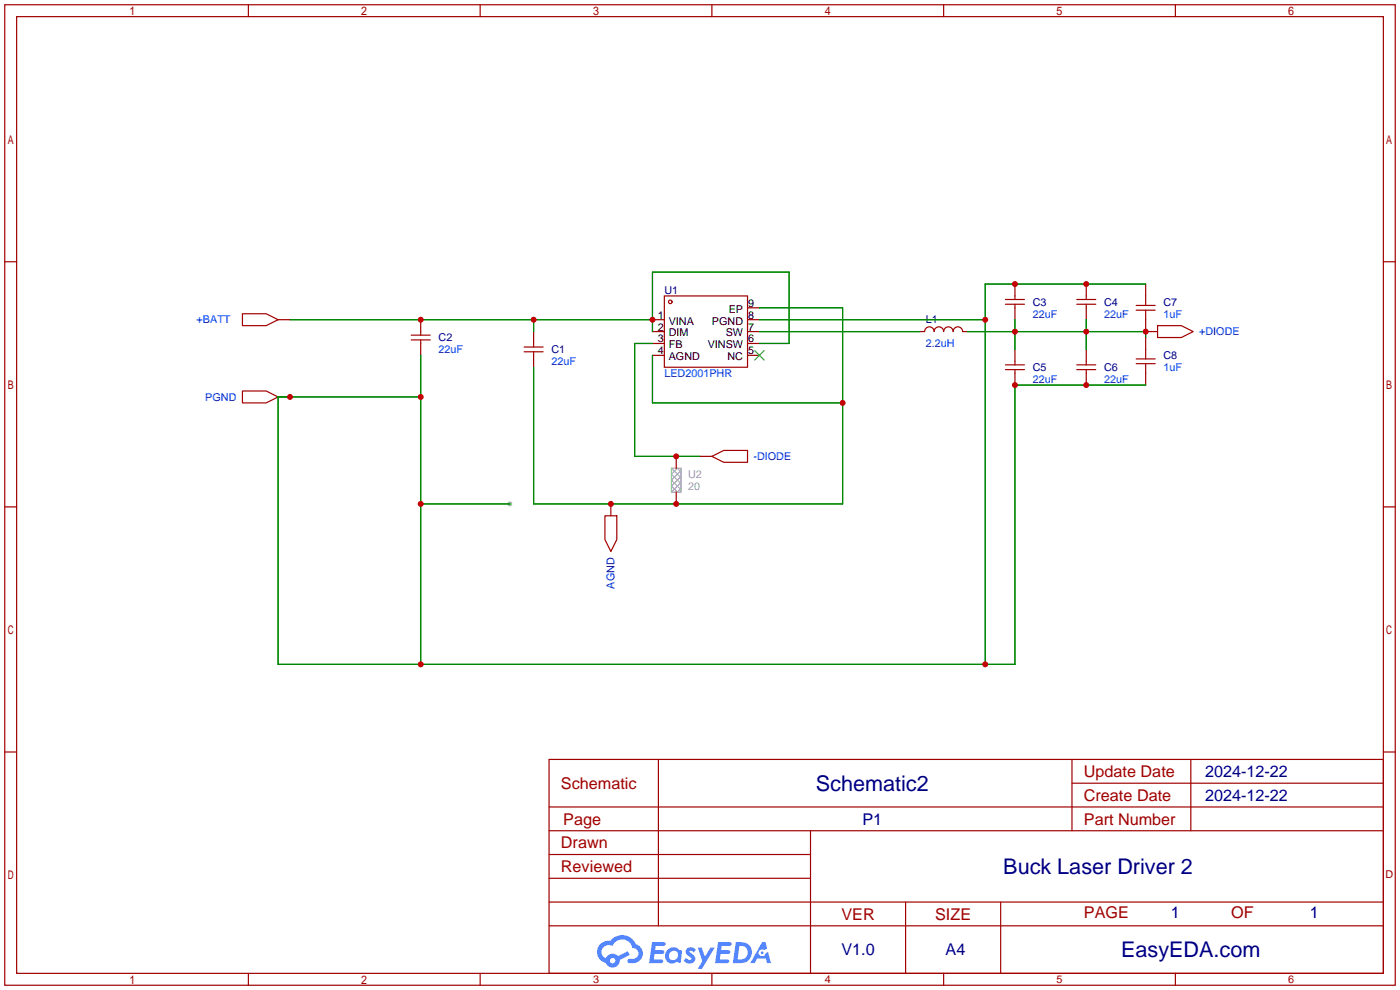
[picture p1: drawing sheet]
<svg xmlns="http://www.w3.org/2000/svg" width="299mm" height="212mm" viewBox="0 0 299 212" stroke-linecap="round" stroke-linejoin="round" font-family="sans-serif">
<circle cx="109" cy="107.7" r=".51" fill="#999"/>
<g fill="none" stroke="#a10000" stroke-width=".25">
<path d="M1 1h297.2v209.6h-297.2zM3.6 3.6h292.1v204.4h-292.1zM53.1 1v2.6M102.6 1v2.6M152.1 1v2.6M201.7 1v2.6M251.2 1v2.6M1 55.9h2.6M295.7 55.9h2.5M1 108.3h2.6M295.7 108.3h2.5M1 160.7h2.6"/>
<path d="M117.3 162.3h178.4v45.7h-178.4zM117.3 177.5h178.4M117.3 172.5h178.4M140.7 162.3v35.6M173.2 177.5v30.5M229.1 162.3v15.2M229.1 167.4h66.6M254.5 162.3v15.2M295.7 160.7h2.5M117.3 182.6h55.9M117.3 197.9h178.4M117.3 192.8h178.4"/>
<path d="M117.3 187.7h55.9M193.5 192.8v15.2M213.9 192.8v15.2M53.1 208v2.6M102.6 208v2.6M152.1 208v2.6M201.7 208v2.6M251.2 208v2.6"/>
</g>
<g fill="#5487ff">
<path d="M146.9 202.7a1.3 1.3 0 0 1 1.8 .3l-.4 .6a.54 .54 0 0 0-.9-.2l.1 .2a1.34 1.34 0 0 1 1 1.8 1.47 1.47 0 0 1-2.4-.1l.5-.6 .8 .5a.31 .31 0 0 0 .4-.3 .31 .31 0 0 0-.3-.4 1.12 1.12 0 0 1-.6-1.8z"/>
<path d="M149.1 202.5h.9l.6 2 1.2-2h.9l-2.7 4.6h-.9l1-1.7z"/>
<path d="M139.4 201.4h1.6a1.31 1.31 0 0 1 1.2 .2 .4 .4 0 0 1-.3 .5l-1.8 .1-.1 .9h1.6a.4 .4 0 0 1 .4 .4 .4 .4 0 0 1-.4 .4h-1.7l-.2 1.2h1.4a.46 .46 0 0 1 .5 0 .46 .46 0 0 1 .1 .5l-.3 .2h-2.7z"/>
<path d="M153.5 201.4h1.6a1.32 1.32 0 0 1 1.2 .2 .39 .39 0 0 1-.3 .5l-1.8 .1-.1 .9h1.7a.4 .4 0 0 1 .3 .4 .4 .4 0 0 1-.4 .4h-1.7l-.2 1.2h1.4a.46 .46 0 0 1 .5 0 .46 .46 0 0 1 .1 .5l-.3 .2h-2.7z"/>
<path d="M162.9 201.4h.7l.4 1.3-.7 .4a.75 .75 0 0 0-1.1 .3 .75 .75 0 0 0 .5 1 .75 .75 0 0 0 .9-.7l.5-.2 .7 2.3h-.9l-.2-.9h-1.9l-.5 .9h-.9z"/>
<path d="M157.3 201.4l-.7 4.4h1.5a2.27 2.27 0 0 0 2.6-2.2 2.27 2.27 0 0 0-2.7-2.2zM158 202.1a1.5 1.5 0 0 1 1.8 1.6 1.5 1.5 0 0 1-1.9 1.4h-.3z"/>
<path d="M142.7 203a1.6 1.6 0 0 0-.3 2.3 1.6 1.6 0 0 0 2.3 .2l.8 .3 .3-2.4-.2-.3-.4-.1a1.58 1.58 0 0 0-2.5 0zM143.3 203.5a.98 .98 0 0 1 1.6 .4 .98 .98 0 0 1-1.1 1.3 .94 .94 0 0 1-.8-.7 .94 .94 0 0 1 .3-1z"/>
<path d="M128.3 201.8a2.37 2.37 0 0 0 1.2 4 1.54 1.54 0 0 0 1.7 1 1.54 1.54 0 0 0 1.3-1.6l2.1-1.1-.5-.8-2 1a1.57 1.57 0 0 0-2.6 .5 1.5 1.5 0 0 1-.8-2.1 1.5 1.5 0 0 1 2.2-.5 2.23 2.23 0 0 1 2.3-1.4 2.23 2.23 0 0 1 2 1.8 1.16 1.16 0 0 1 1.2 1.1 1.16 1.16 0 0 1-1.1 1.2h-.6a.47 .47 0 0 0-.6 .4 .47 .47 0 0 0 .4 .5 2.17 2.17 0 0 0 2.5-.9 2.17 2.17 0 0 0-.3-2.7l-.8-.4a3.2 3.2 0 0 0-5.5-.7l-1.1 .1zM130.4 205.3a.58 .58 0 0 1 1.1 0 .58 .58 0 0 1-1.1 0z"/>
<circle cx="162.9" cy="203.6" r=".28"/>
</g>
<g fill="none" stroke="#a10000" stroke-width=".25">
<path d="M51.8 67.1h5.1l2.5 1.2-2.5 1.3h-5.1zM87.9 72.6h4M87.9 71.6h4M89.9 70.9v.7M89.9 72.6v.8M112 75.2h4.1M112 74.2h4.1M114 73.4v.8M114 75.2v.7M142 63.2h17.8v15.3h-17.8zM197.6 70.9a1.02 1.02 0 0 1 1-1 1.02 1.02 0 0 1 1 1 1.02 1.02 0 0 1 1.1-1.1 1.02 1.02 0 0 1 1 1.1 1.02 1.02 0 0 1 1-1.1 1.02 1.02 0 0 1 1 1.1 1.02 1.02 0 0 1 1-1.1 1.02 1.02 0 0 1 1 1.1M214.9 65h4"/>
<path d="M214.9 64h4M214.9 79h4M214.9 78h4M216.9 63.2v.8M216.9 65v.8M216.9 77.2v.8M216.9 79v.8M230.1 65h4.1M230.1 64h4.1M230.1 79h4.1M230.1 78h4.1M232.2 63.2v.8"/>
<path d="M232.2 65v.8M232.2 77.2v.8M232.2 79v.8M242.8 66.3h4.1M242.8 65.3h4.1M242.8 77.7h4.1M242.8 76.7h4.1M244.9 63.2v2.1M244.9 66.3v2M244.9 74.7v2M244.9 77.7v2.1M247.4 69.6h5.1l2.5 1.3-2.5 1.2h-5.1z"/>
<path d="M51.8 83.6h5.1l2.5 1.2-2.5 1.3h-5.1zM152.1 97.5l2.6-1.2h5.1v2.5h-5.1zM129.3 110.2h2.5v5.1l-1.2 2.6-1.3-2.6z"/>
<circle cx="143.3" cy="64.5" r=".38"/>
</g>
<g fill="none" stroke="#870000" stroke-width=".25">
<path d="M59.4 68.3h2.6M89.9 68.3v2.6M89.9 73.4v2.5M114 70.9v2.5M114 75.9v2.6M139.4 68.3h2.6M139.4 70.9h2.6M139.4 73.4h2.6M139.4 75.9h2.6M159.8 68.3h2.5M159.8 70.9h2.5M159.8 73.4h2.5"/>
<path d="M159.8 75.9h2.5M159.8 65.8h2.5M196.6 70.9h1M205.7 70.9h1.1M216.9 60.7v2.5M216.9 65.8v2.5M216.9 74.7v2.5M216.9 79.8v2.5M232.2 60.7v2.5M232.2 65.8v2.5M232.2 74.7v2.5M232.2 79.8v2.5"/>
<path d="M244.9 68.3v2.6h2.5M244.9 60.7v2.5M244.9 72.1v2.6M244.9 79.8v2.5M59.4 84.8h2.6M144.5 97.5v2.6M149.6 97.5h2.5M130.6 107.7v2.5M144.5 105.2v2.5"/>
</g>
<path d="M161.3 74.9l2 2.1M163.3 74.9l-2 2.1" fill="none" stroke="#3c3" stroke-width=".25"/>
<g fill="none" stroke="#008700" stroke-width=".25">
<path d="M62 68.3h77.4M89.9 75.9v66.1M114 68.3v2.6M139.4 73.4h-3.8v24.1h14M139.4 70.9v-12.7h29.3v15.2h-6.4M139.4 75.9v10.2h40.7M162.3 70.9h34.3M162.3 68.3h48.3M162.3 65.8h17.8v41.9h-66.1v-29.2M206.8 70.9h38.1v1.2M216.9 68.3v6.4M232.2 68.3v6.4"/>
<path d="M244.9 60.7h-34.3v81.3M244.9 82.3h-28v59.7h-157.5v-57.2h30.5M89.9 107.7h19.1"/>
</g>
<path d="M143.5 100.1l2 2M145.5 100.8l-.7-.7-1.3 1.2 2 2.1M145.5 100.6l-2 2 2 2M145.5 101.9l-2 2 1.3 1.3 .7-.8M145.5 103.1l-2 2.1" fill="none" stroke="#999" stroke-width=".21"/>
<path d="M143.5 100.1h2v5.1h-2z" fill="none" stroke="#999" stroke-width=".25"/>
<g fill="#c00">
<circle cx="144.5" cy="97.5" r=".63"/>
<circle cx="232.2" cy="70.9" r=".63"/>
<circle cx="216.9" cy="70.9" r=".63"/>
<circle cx="244.9" cy="70.9" r=".63"/>
<circle cx="89.9" cy="68.3" r=".63"/>
<circle cx="114" cy="68.3" r=".63"/>
<circle cx="139.4" cy="68.3" r=".63"/>
<circle cx="89.9" cy="142" r=".63"/>
<circle cx="210.6" cy="142" r=".63"/>
<circle cx="210.6" cy="68.3" r=".63"/>
<circle cx="216.9" cy="60.7" r=".63"/>
<circle cx="232.2" cy="60.7" r=".63"/>
<circle cx="216.9" cy="82.3" r=".63"/>
<circle cx="232.2" cy="82.3" r=".63"/>
<circle cx="89.9" cy="107.7" r=".63"/>
<circle cx="89.9" cy="84.8" r=".63"/>
<circle cx="62" cy="84.8" r=".63"/>
<circle cx="130.6" cy="107.7" r=".63"/>
<circle cx="144.5" cy="107.7" r=".63"/>
<circle cx="180.1" cy="86.1" r=".63"/>
</g>
<g font-size="4.6" fill="#000080">
<text x="174.4" y="169">Schematic2</text>
<text x="214.4" y="186.8">Buck Laser Driver 2</text>
<text x="239.6" y="204.6">EasyEDA.com</text>
</g>
<g font-size="3.5" fill="#a00000">
<text x="231.6" y="166.1">Update Date</text>
<text x="119.9" y="168.6">Schematic</text>
<text x="231.6" y="171.1">Create Date</text>
<text x="120.4" y="176.2">Page</text>
<text x="231.6" y="176.2">Part Number</text>
<text x="119.9" y="181.3">Drawn</text>
<text x="119.9" y="186.4">Reviewed</text>
<text x="179.8" y="196.5">VER</text>
<text x="199.9" y="196.5">SIZE</text>
<text x="231.6" y="196.3">PAGE</text>
<text x="263.1" y="196.3">OF</text>
</g>
<g font-size="3.5" fill="#000080">
<text x="257.6" y="166.1">2024-12-22</text>
<text x="257.6" y="171.1">2024-12-22</text>
<text x="184.3" y="176.2">P1</text>
<text x="250.2" y="196.3">1</text>
<text x="280" y="196.3">1</text>
<text x="179.8" y="204.2">V1.0</text>
<text x="202.1" y="204.2">A4</text>
</g>
<g font-size="2.3" fill="#000080">
<text x="142" y="62.8">U1</text>
<text x="220.7" y="65.3">C3</text>
<text x="236" y="65.3">C4</text>
<text x="248.7" y="65.3">C7</text>
<text x="197.9" y="69.1">L1</text>
<text x="93.7" y="72.9">C2</text>
<text x="117.9" y="75.5">C1</text>
<text x="248.7" y="76.8">C8</text>
<text x="220.7" y="79.3">C5</text>
<text x="236" y="79.3">C6</text>
</g>
<g font-size="2.3">
<text x="159.9" y="65.6">9</text>
<text x="140.6" y="68.1">1</text>
<text x="140.6" y="70.6">2</text>
<text x="142.9" y="69.4">VINA</text>
<text x="142.9" y="71.9">DIM</text>
<text x="152.2" y="69.4">PGND</text>
<text x="155.1" y="71.9">SW</text>
<text x="155.7" y="66.8">EP</text>
<text x="159.9" y="70.6">7</text>
<text x="159.9" y="68.1">8</text>
<text x="140.6" y="73.2">3</text>
<text x="140.6" y="75.7">4</text>
<text x="142.9" y="74.4">FB</text>
<text x="142.9" y="77">AGND</text>
<text x="151.3" y="74.4">VINSW</text>
<text x="155.5" y="77">NC</text>
<text x="159.9" y="75.7">5</text>
<text x="159.9" y="73.2">6</text>
</g>
<g font-size="2.3" fill="#00f">
<text x="42" y="69.1">+BATT</text>
<text x="220.7" y="67.9">22uF</text>
<text x="236" y="67.9">22uF</text>
<text x="248.7" y="67.9">1uF</text>
<text x="256.3" y="71.7">+DIODE</text>
<text x="93.7" y="75.5">22uF</text>
<text x="197.9" y="74.2">2.2uH</text>
<text x="117.9" y="78">22uF</text>
<text x="142" y="80.6">LED2001PHR</text>
<text x="220.7" y="81.8">22uF</text>
<text x="236" y="81.8">22uF</text>
<text x="248.7" y="79.3">1uF</text>
<text x="43.9" y="85.6">PGND</text>
<text x="161" y="98.3">-DIODE</text>
<text x="131.4" y="125.8" transform="rotate(-90 131.4 125.8)">AGND</text>
</g>
<g font-size="2.3" fill="#999">
<text x="147.1" y="102.2">U2</text>
<text x="147.1" y="104.7">20</text>
</g>
<g font-size="2.3" fill="#a00000">
<text x="296.1" y="187.7">D</text>
<text x="126.7" y="210.1">3</text>
<text x="176.3" y="210.1">4</text>
<text x="225.8" y="210.1">5</text>
<text x="275.3" y="210.1">6</text>
</g>
</svg>
